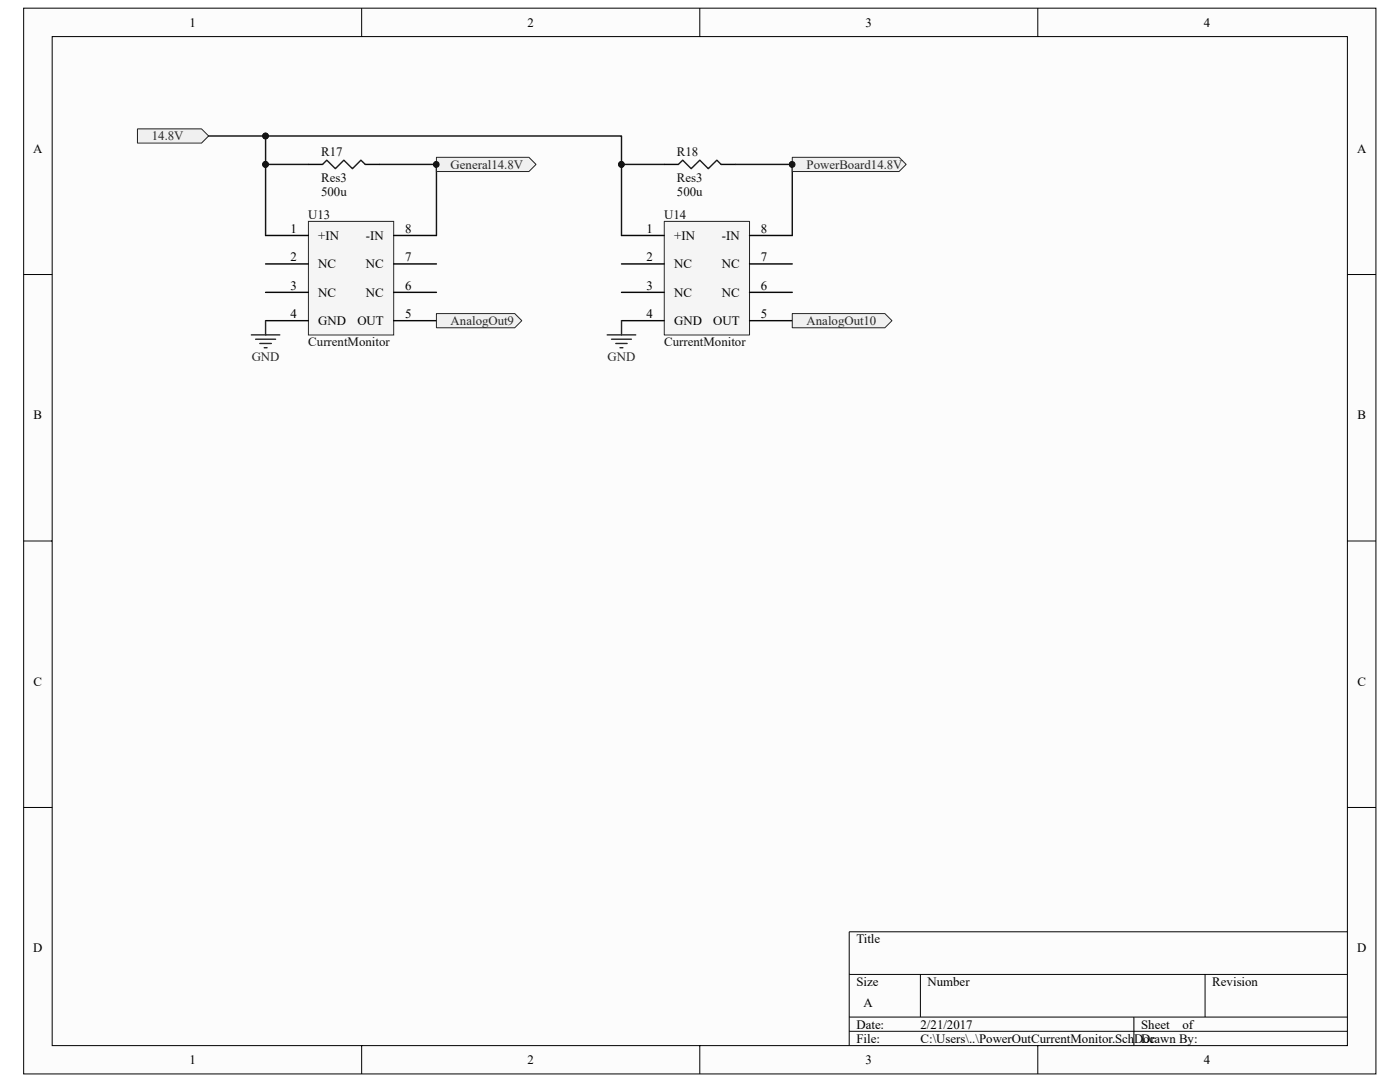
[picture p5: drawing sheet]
<svg xmlns="http://www.w3.org/2000/svg" width="279mm" height="216mm" viewBox="0 0 279 216" stroke-linecap="round" stroke-linejoin="round" font-family="sans-serif">
<path d="M4.7 1.7h269.9v212.6h-269.9z" fill="#fcfcfc"/>
<path d="M4.7 1.6h269.9v212.7h-269.9z" fill="none" stroke="#000" stroke-width=".2"/>
<path d="M10.4 7.3h258.5v201.3h-258.5z" fill="#fcfcfc"/>
<g fill="none" stroke="#000" stroke-width=".2">
<path d="M10.4 7.3h258.5v201.3h-258.5zM72.2 1.6v5.7M139.7 1.6v5.7M207.1 1.6v5.7M4.7 54.8h5.7M268.9 54.8h5.7M4.7 107.9h5.7M268.9 107.9h5.7M4.7 161.1h5.7M268.9 161.1h5.7M169.5 194.4h99.4M183.7 194.4v8.5"/>
<path d="M240.5 194.4v8.5M268.9 185.9h-99.4v22.7M72.2 208.6v5.7M139.7 208.6v5.7M169.5 202.9h99.4M169.5 205.8h99.4M207.1 208.6v5.7M226.3 202.9v5.7"/>
</g>
<path d="M61.6 44.2h17v22.6h-17z" fill="#f5f5f5"/>
<path d="M61.6 44.2h17v22.6h-17z" fill="none" stroke="#262626" stroke-width=".2"/>
<path d="M61.5 32.8h2.9M72.9 32.8h2.8M53 47h8.5M53 52.7h8.5M53 58.3h8.5M78.6 47h8.5M78.6 52.7h8.5M78.6 58.3h8.5M53 64h8.5M78.6 64h8.5" fill="none" stroke="#000" stroke-width=".28"/>
<path d="M64.4 32.8l.8-.8 1.7 1.7 1.7-1.7 1.7 1.7 1.7-1.7 .9 .8" fill="none" stroke="#1c1c1c" stroke-width=".28"/>
<path d="M50.2 66.8h5.6M51 67.7h4M51.9 68.5h2.2M52.7 69.4h.6M53 64v2.8" fill="none" stroke="#262626" stroke-width=".28"/>
<path d="M132.6 44.2h17v22.6h-17z" fill="#f5f5f5"/>
<path d="M132.6 44.2h17v22.6h-17z" fill="none" stroke="#262626" stroke-width=".2"/>
<path d="M132.5 32.8h2.9M143.9 32.8h2.8M124 47h8.5M124 52.7h8.5M124 58.3h8.5M149.6 47h8.5M149.6 52.7h8.5M149.6 58.3h8.5M124 64h8.5M149.6 64h8.5" fill="none" stroke="#000" stroke-width=".28"/>
<path d="M135.4 32.8l.8-.8 1.7 1.7 1.8-1.7 1.7 1.7 1.7-1.7 .8 .8" fill="none" stroke="#1c1c1c" stroke-width=".28"/>
<path d="M121.2 66.8h5.7M122 67.7h4M122.9 68.5h2.3M123.7 69.4h.6M124 64v2.8" fill="none" stroke="#262626" stroke-width=".28"/>
<path d="M61.5 32.8h-8.5v14.2M75.7 32.8h11.4v14.2M132.5 32.8h-8.5v14.2M146.7 32.8h11.4v14.2" fill="none" stroke="#0e0e0e" stroke-width=".28"/>
<g fill="#0e0e0e" stroke="#0e0e0e" stroke-width=".2">
<circle cx="53" cy="32.8" r=".57"/>
<circle cx="87.1" cy="32.8" r=".56"/>
<circle cx="124" cy="32.8" r=".56"/>
<circle cx="158.1" cy="32.8" r=".57"/>
</g>
<path d="M87.1 31.4h18.5l1.4 1.4-1.4 1.4h-18.5z" fill-rule="evenodd" fill="#f0f0f0" stroke="#262626" stroke-width=".2"/>
<circle cx="87.1" cy="32.8" r=".56" fill="#0e0e0e" stroke="#0e0e0e" stroke-width=".2"/>
<path d="M158.1 31.4h21.3l1.4 1.4-1.4 1.4h-21.3z" fill-rule="evenodd" fill="#f0f0f0" stroke="#262626" stroke-width=".2"/>
<circle cx="158.1" cy="32.8" r=".57" fill="#0e0e0e" stroke="#0e0e0e" stroke-width=".2"/>
<path d="M27.4 25.7h12.8l1.4 1.4-1.4 1.5h-12.8z" fill-rule="evenodd" fill="#f0f0f0" stroke="#262626" stroke-width=".2"/>
<path d="M41.6 27.1h11.4v5.7M53 27.1h71v5.7" fill="none" stroke="#0e0e0e" stroke-width=".28"/>
<g fill="#0e0e0e" stroke="#0e0e0e" stroke-width=".2">
<circle cx="53" cy="27.1" r=".57"/>
<circle cx="53" cy="32.8" r=".57"/>
<circle cx="124" cy="32.8" r=".56"/>
</g>
<g fill="#f0f0f0" stroke="#262626" stroke-width=".2">
<path d="M87.1 62.6h15.6l1.4 1.4-1.4 1.4h-15.6z" fill-rule="evenodd"/>
<path d="M158.1 62.6h18.5l1.4 1.4-1.4 1.4h-18.5z" fill-rule="evenodd"/>
</g>
<g font-size="2.6">
<text x="37.8" y="5.3">1</text>
<text x="105.3" y="5.3">2</text>
<text x="172.8" y="5.3">3</text>
<text x="240.2" y="5.3">4</text>
<text x="6.6" y="30.5">A</text>
<text x="270.8" y="30.5">A</text>
<text x="58" y="46.4">1</text>
<text x="63.5" y="47.9">+IN</text>
<text x="73" y="47.9">-IN</text>
<text x="80.9" y="46.4">8</text>
<text x="129" y="46.4">1</text>
<text x="134.6" y="47.9">+IN</text>
<text x="144.1" y="47.9">-IN</text>
<text x="151.9" y="46.4">8</text>
<text x="58" y="52.1">2</text>
<text x="63.5" y="53.5">NC</text>
<text x="73" y="53.5">NC</text>
<text x="80.9" y="52.1">7</text>
<text x="129" y="52.1">2</text>
<text x="134.6" y="53.5">NC</text>
<text x="144.1" y="53.5">NC</text>
<text x="151.9" y="52.1">7</text>
<text x="58" y="57.8">3</text>
<text x="63.5" y="59.2">NC</text>
<text x="73" y="59.2">NC</text>
<text x="80.9" y="57.8">6</text>
<text x="129" y="57.8">3</text>
<text x="134.6" y="59.2">NC</text>
<text x="144.1" y="59.2">NC</text>
<text x="151.9" y="57.8">6</text>
<text x="58" y="63.5">4</text>
<text x="63.5" y="64.9">GND</text>
<text x="71.3" y="64.9">OUT</text>
<text x="80.9" y="63.5">5</text>
<text x="129" y="63.5">4</text>
<text x="134.6" y="64.9">GND</text>
<text x="142.3" y="64.9">OUT</text>
<text x="151.9" y="63.5">5</text>
<text x="6.7" y="83.7">B</text>
<text x="270.9" y="83.7">B</text>
<text x="6.7" y="136.8">C</text>
<text x="270.9" y="136.8">C</text>
<text x="6.6" y="190">D</text>
<text x="170.9" y="188.2">Title</text>
<text x="270.8" y="190">D</text>
<text x="170.9" y="196.7">Size</text>
<text x="185.1" y="196.7">Number</text>
<text x="241.9" y="196.7">Revision</text>
<text x="172.3" y="201">A</text>
<text x="170.9" y="205.2">Date:</text>
<text x="170.9" y="208.1">File:</text>
<text x="183.7" y="208.1">C:\Users\..\PowerOutCurrentMonitor.SchDoc</text>
<text x="183.7" y="205.2">2/21/2017</text>
<text x="227.7" y="208.1">Drawn By:</text>
<text x="227.8" y="205.2">Sheet</text>
<text x="236" y="205.2">of</text>
<text x="37.8" y="212.3">1</text>
<text x="105.3" y="212.3">2</text>
<text x="172.8" y="212.3">3</text>
<text x="240.2" y="212.3">4</text>
</g>
<g font-size="2.6" fill="#262626">
<text x="30.3" y="28">14.8V</text>
<text x="89.9" y="33.7">General14.8V</text>
<text x="161" y="33.7">PowerBoard14.8V</text>
<text x="89.9" y="64.9">AnalogOut9</text>
<text x="161" y="64.9">AnalogOut10</text>
<text x="50.2" y="72">GND</text>
<text x="121.3" y="72">GND</text>
</g>
<g font-size="2.6" fill="#0e0e0e">
<text x="64.1" y="31.1">R17</text>
<text x="135.1" y="31.1">R18</text>
<text x="64.1" y="39.1">500u</text>
<text x="64.1" y="36.2">Res3</text>
<text x="135.1" y="39.1">500u</text>
<text x="135.1" y="36.2">Res3</text>
<text x="61.5" y="43.6">U13</text>
<text x="132.6" y="43.6">U14</text>
<text x="61.5" y="69.1">CurrentMonitor</text>
<text x="132.6" y="69.1">CurrentMonitor</text>
</g>
</svg>
